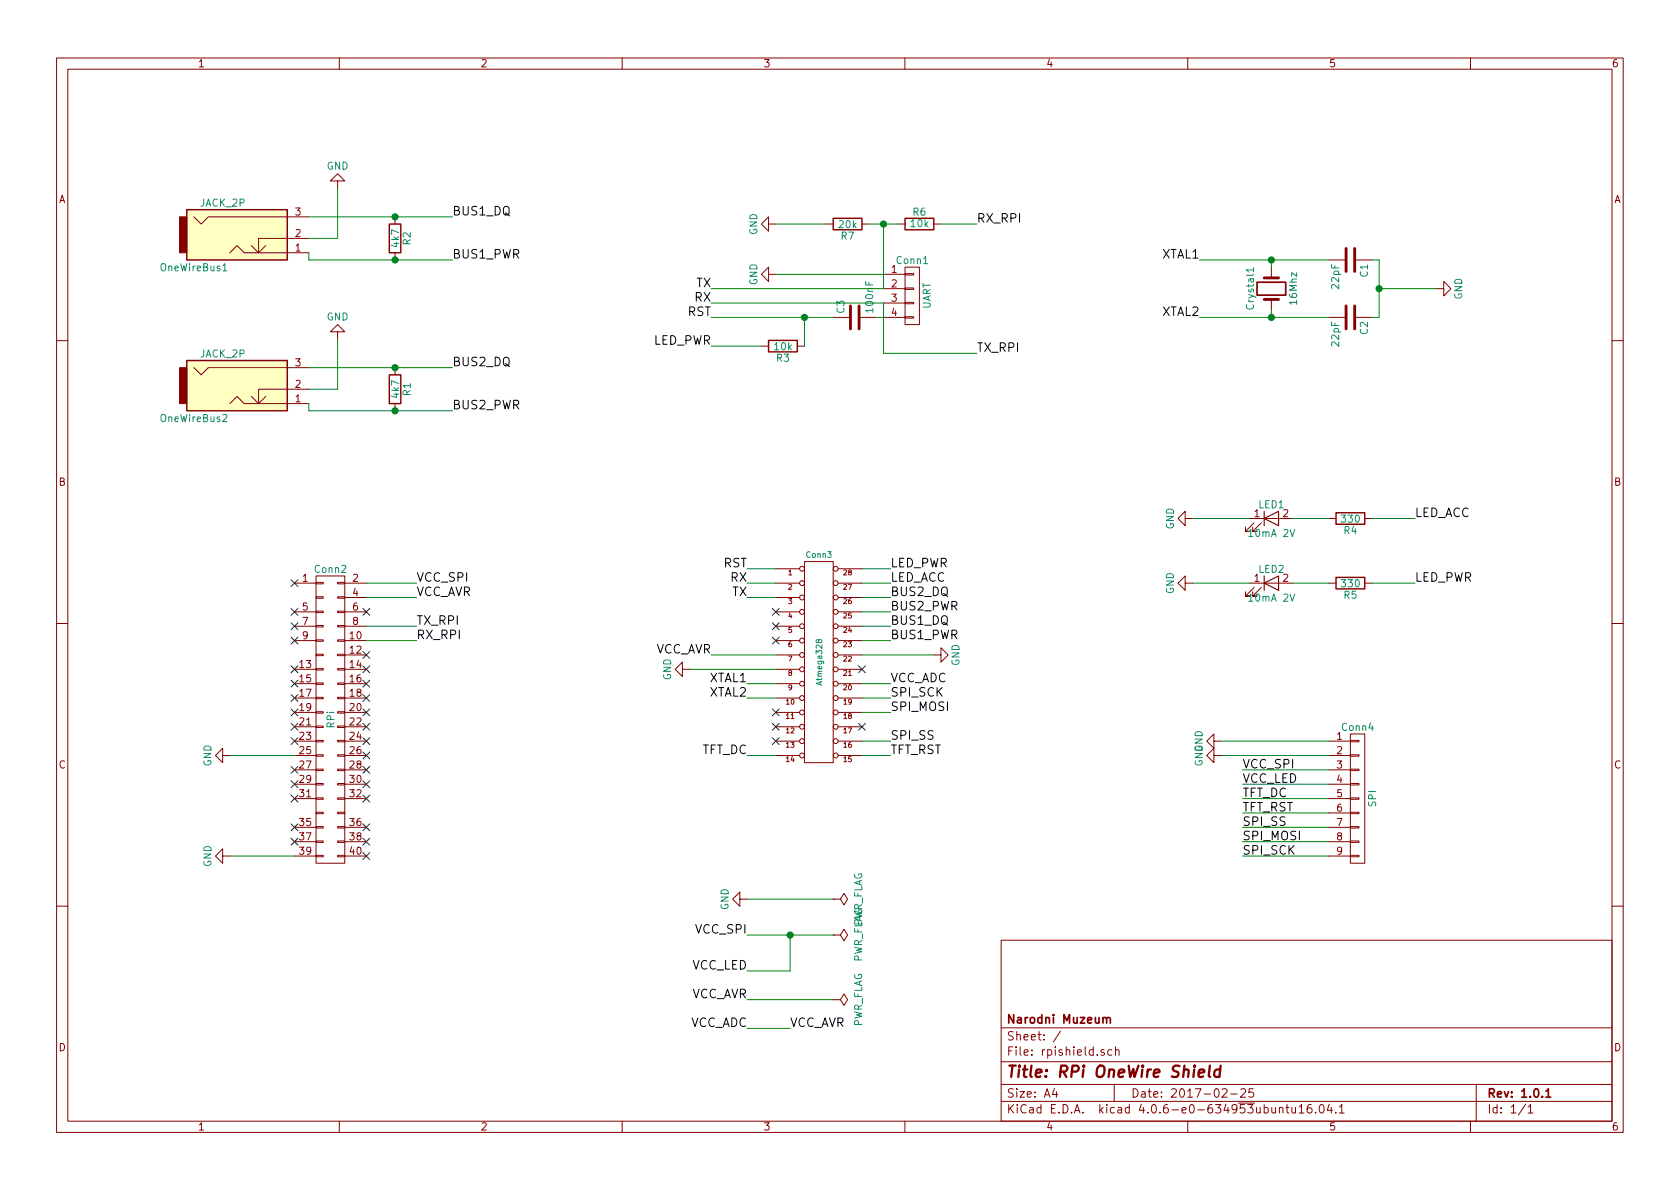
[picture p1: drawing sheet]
EESchema Schematic File Version 2
LIBS:power
LIBS:device
LIBS:transistors
LIBS:conn
LIBS:linear
LIBS:regul
LIBS:74xx
LIBS:cmos4000
LIBS:adc-dac
LIBS:memory
LIBS:xilinx
LIBS:microcontrollers
LIBS:dsp
LIBS:microchip
LIBS:analog_switches
LIBS:motorola
LIBS:texas
LIBS:intel
LIBS:audio
LIBS:interface
LIBS:digital-audio
LIBS:philips
LIBS:display
LIBS:cypress
LIBS:siliconi
LIBS:opto
LIBS:atmel
LIBS:contrib
LIBS:valves
LIBS:rpishield
LIBS:rpishield-cache
EELAYER 25 0
EELAYER END
$Descr A4 11693 8268
encoding utf-8
Sheet 1 1
Title "RPi OneWire Shield"
Date "2017-02-25"
Rev "1.0.1"
Comp "Narodni Muzeum"
Comment1 ""
Comment2 ""
Comment3 ""
Comment4 ""
$EndDescr
$Comp
L R R2
U 1 1
P 2750 1650
F 0 "R2" V 2830 1650 50  0000 C CNN
F 1 "4k7" V 2750 1650 50  0000 C CNN
F 2 "Discret:R3" V 2680 1650 50  0001 C CNN
F 3 "" H 2750 1650 50  0000 C CNN
	1    2750 1650
	1    0    0    -1  
$EndComp
$Comp
L R R3
U 1 1
P 5450 2400
F 0 "R3" V 5530 2400 50  0000 C CNN
F 1 "10k" V 5450 2400 50  0000 C CNN
F 2 "Discret:R3" V 5380 2400 50  0001 C CNN
F 3 "" H 5450 2400 50  0000 C CNN
	1    5450 2400
	0    1    1    0   
$EndComp
$Comp
L Crystal Crystal1
U 1 1
P 8850 2000
F 0 "Crystal1" H 8850 2150 50  0000 C CNN
F 1 "16Mhz" H 8850 1850 50  0000 C CNN
F 2 "Crystals:Resonator-2pin_w8.0mm_h3.5mm" H 8850 2000 50  0001 C CNN
F 3 "" H 8850 2000 50  0000 C CNN
	1    8850 2000
	0    -1   -1   0   
$EndComp
$Comp
L C C2
U 1 1
P 9400 2200
F 0 "C2" H 9425 2300 50  0000 L CNN
F 1 "22pF" H 9425 2100 50  0000 L CNN
F 2 "footprint:Custom_Disc_D3.0mm_W1.6mm_P2.50mm" H 9438 2050 50  0001 C CNN
F 3 "" H 9400 2200 50  0000 C CNN
	1    9400 2200
	0    1    1    0   
$EndComp
$Comp
L C C1
U 1 1
P 9400 1800
F 0 "C1" H 9425 1900 50  0000 L CNN
F 1 "22pF" H 9425 1700 50  0000 L CNN
F 2 "footprint:Custom_Disc_D3.0mm_W1.6mm_P2.50mm" H 9438 1650 50  0001 C CNN
F 3 "" H 9400 1800 50  0000 C CNN
	1    9400 1800
	0    1    1    0   
$EndComp
$Comp
L C C3
U 1 1
P 5950 2200
F 0 "C3" H 5975 2300 50  0000 L CNN
F 1 "100nF" H 5975 2100 50  0000 L CNN
F 2 "Capacitors_THT:C_Disc_D3.0mm_W1.6mm_P2.50mm" H 5988 2050 50  0001 C CNN
F 3 "" H 5950 2200 50  0000 C CNN
	1    5950 2200
	0    -1   -1   0   
$EndComp
$Comp
L JACK_2P OneWireBus1
U 1 1
P 1700 1650
F 0 "OneWireBus1" H 1350 1450 50  0000 C CNN
F 1 "JACK_2P" H 1550 1900 50  0000 C CNN
F 2 "Connectors:BARREL_JACK" H 1700 1650 50  0001 C CNN
F 3 "" H 1700 1650 50  0000 C CNN
	1    1700 1650
	1    0    0    -1  
$EndComp
$Comp
L LED LED1
U 1 1
P 8850 3600
F 0 "LED1" H 8850 3700 50  0000 C CNN
F 1 "10mA 2V" H 8850 3500 50  0000 C CNN
F 2 "LEDs:LED_D3.0mm_FlatTop" H 8850 3600 50  0001 C CNN
F 3 "" H 8850 3600 50  0000 C CNN
	1    8850 3600
	1    0    0    -1  
$EndComp
$Comp
L R R4
U 1 1
P 9400 3600
F 0 "R4" V 9480 3600 50  0000 C CNN
F 1 "330" V 9400 3600 50  0000 C CNN
F 2 "Discret:R3" V 9330 3600 50  0001 C CNN
F 3 "" H 9400 3600 50  0000 C CNN
	1    9400 3600
	0    1    1    0   
$EndComp
$Comp
L R R1
U 1 1
P 2750 2700
F 0 "R1" V 2830 2700 50  0000 C CNN
F 1 "4k7" V 2750 2700 50  0000 C CNN
F 2 "Discret:R3" V 2680 2700 50  0001 C CNN
F 3 "" H 2750 2700 50  0000 C CNN
	1    2750 2700
	1    0    0    -1  
$EndComp
$Comp
L JACK_2P OneWireBus2
U 1 1
P 1700 2700
F 0 "OneWireBus2" H 1350 2500 50  0000 C CNN
F 1 "JACK_2P" H 1550 2950 50  0000 C CNN
F 2 "Connectors:BARREL_JACK" H 1700 2700 50  0001 C CNN
F 3 "" H 1700 2700 50  0000 C CNN
	1    1700 2700
	1    0    0    -1  
$EndComp
$Comp
L LED LED2
U 1 1
P 8850 4050
F 0 "LED2" H 8850 4150 50  0000 C CNN
F 1 "10mA 2V" H 8850 3950 50  0000 C CNN
F 2 "LEDs:LED_D3.0mm_FlatTop" H 8850 4050 50  0001 C CNN
F 3 "" H 8850 4050 50  0000 C CNN
	1    8850 4050
	1    0    0    -1  
$EndComp
$Comp
L R R5
U 1 1
P 9400 4050
F 0 "R5" V 9480 4050 50  0000 C CNN
F 1 "330" V 9400 4050 50  0000 C CNN
F 2 "Discret:R3" V 9330 4050 50  0001 C CNN
F 3 "" H 9400 4050 50  0000 C CNN
	1    9400 4050
	0    1    1    0   
$EndComp
Text Label 8350 1800 2    60   ~ 0
XTAL1
Text Label 8350 2200 2    60   ~ 0
XTAL2
Text Label 9850 3600 0    60   ~ 0
LED_ACC
Text Label 9850 4050 0    60   ~ 0
LED_PWR
Text Label 3150 1500 0    60   ~ 0
BUS1_DQ
Text Label 3150 1800 0    60   ~ 0
BUS1_PWR
Text Label 3150 2550 0    60   ~ 0
BUS2_DQ
Text Label 3150 2850 0    60   ~ 0
BUS2_PWR
$Comp
L CONN_01X04 Conn1
U 1 1
P 6350 2050
F 0 "Conn1" H 6350 2300 50  0000 C CNN
F 1 "UART" V 6450 2050 50  0000 C CNN
F 2 "Socket_Strips:Socket_Strip_Straight_1x04_Pitch2.54mm" H 6350 2050 50  0001 C CNN
F 3 "" H 6350 2050 50  0000 C CNN
	1    6350 2050
	1    0    0    -1  
$EndComp
Text Label 4950 2400 2    60   ~ 0
LED_PWR
Text Label 4950 2100 2    60   ~ 0
RX
Text Label 4950 2000 2    60   ~ 0
TX
Text Label 6800 2450 0    60   ~ 0
TX_RPI
Text Label 6800 1550 0    60   ~ 0
RX_RPI
$Comp
L R R7
U 1 1
P 5900 1550
F 0 "R7" V 5980 1550 50  0000 C CNN
F 1 "20k" V 5900 1550 50  0000 C CNN
F 2 "footprint:Custom_R3" V 5830 1550 50  0001 C CNN
F 3 "" H 5900 1550 50  0000 C CNN
	1    5900 1550
	0    1    1    0   
$EndComp
$Comp
L R R6
U 1 1
P 6400 1550
F 0 "R6" V 6480 1550 50  0000 C CNN
F 1 "10k" V 6400 1550 50  0000 C CNN
F 2 "Discret:R3" V 6330 1550 50  0001 C CNN
F 3 "" H 6400 1550 50  0000 C CNN
	1    6400 1550
	0    -1   -1   0   
$EndComp
Text Label 5200 3950 2    60   ~ 0
RST
Text Label 5200 4050 2    60   ~ 0
RX
Text Label 5200 4150 2    60   ~ 0
TX
Text Label 5200 4750 2    60   ~ 0
XTAL1
Text Label 5200 4850 2    60   ~ 0
XTAL2
Text Label 6200 5150 0    60   ~ 0
SPI_SS
Text Label 4950 4550 2    60   ~ 0
VCC_AVR
NoConn ~ 6000 4650
NoConn ~ 5400 4250
NoConn ~ 5400 4350
NoConn ~ 5400 4450
NoConn ~ 5400 4950
NoConn ~ 5400 5050
NoConn ~ 5400 5150
Text Label 8650 5750 0    60   ~ 0
SPI_SS
Text Label 8650 5850 0    60   ~ 0
SPI_MOSI
Text Label 8650 5950 0    60   ~ 0
SPI_SCK
Text Label 8650 5350 0    60   ~ 0
VCC_SPI
Text Label 6200 3950 0    60   ~ 0
LED_PWR
Text Label 6200 4050 0    60   ~ 0
LED_ACC
Text Label 6200 4250 0    60   ~ 0
BUS2_PWR
Text Label 6200 4350 0    60   ~ 0
BUS1_DQ
Text Label 6200 4150 0    60   ~ 0
BUS2_DQ
Text Label 6200 4450 0    60   ~ 0
BUS1_PWR
Text Label 6200 4850 0    60   ~ 0
SPI_SCK
Text Label 4950 2200 2    60   ~ 0
RST
Text Label 2900 4450 0    60   ~ 0
RX_RPI
Text Label 2900 4350 0    60   ~ 0
TX_RPI
Text Label 2900 4150 0    60   ~ 0
VCC_AVR
Text Label 2900 4050 0    60   ~ 0
VCC_SPI
NoConn ~ 2050 4650
NoConn ~ 2050 4750
NoConn ~ 2050 4850
NoConn ~ 2050 4950
NoConn ~ 2050 5050
NoConn ~ 2050 5150
NoConn ~ 2050 5350
NoConn ~ 2050 5450
NoConn ~ 2050 5550
NoConn ~ 2050 5750
NoConn ~ 2050 5850
NoConn ~ 2550 5950
NoConn ~ 2550 5850
NoConn ~ 2550 5750
NoConn ~ 2550 5550
NoConn ~ 2550 5450
NoConn ~ 2550 5350
NoConn ~ 2550 5250
NoConn ~ 2550 5150
NoConn ~ 2550 5050
NoConn ~ 2550 4850
NoConn ~ 2550 4750
NoConn ~ 2550 4650
NoConn ~ 2550 4550
$Comp
L DIL28 Conn3
U 1 1
P 5700 4300
F 0 "Conn3" H 5700 4750 40  0000 C CNN
F 1 "Atmega328" V 5700 4000 40  0000 C CNN
F 2 "footprint:Custom_DIP-28_W7.62mm_Socket" H 5700 4750 60  0001 C CNN
F 3 "" H 5700 4750 60  0001 C CNN
	1    5700 4300
	1    0    0    -1  
$EndComp
$Comp
L CONN220 Conn2
U 1 1
P 2300 5000
F 0 "Conn2" H 2300 6050 50  0000 C CNN
F 1 "RPi" V 2300 5000 50  0000 C CNN
F 2 "footprint:Custom_Header_2x20_Pitch2.54mm" H 2300 4050 50  0001 C CNN
F 3 "" H 2300 4050 50  0000 C CNN
	1    2300 5000
	1    0    0    -1  
$EndComp
NoConn ~ 2550 4950
NoConn ~ 2550 4250
NoConn ~ 2050 4250
$Comp
L PWR_FLAG #FLG01
U 1 1
P 5800 6950
F 0 "#FLG01" H 5800 7045 50  0001 C CNN
F 1 "PWR_FLAG" H 5800 7130 50  0000 C CNN
F 2 "" H 5800 6950 50  0000 C CNN
F 3 "" H 5800 6950 50  0000 C CNN
	1    5800 6950
	0    1    1    0   
$EndComp
Text Label 5200 6950 2    60   ~ 0
VCC_AVR
Text Label 5200 6500 2    60   ~ 0
VCC_SPI
$Comp
L PWR_FLAG #FLG02
U 1 1
P 5800 6250
F 0 "#FLG02" H 5800 6345 50  0001 C CNN
F 1 "PWR_FLAG" H 5800 6430 50  0000 C CNN
F 2 "" H 5800 6250 50  0000 C CNN
F 3 "" H 5800 6250 50  0000 C CNN
	1    5800 6250
	0    1    1    0   
$EndComp
$Comp
L PWR_FLAG #FLG03
U 1 1
P 5800 6500
F 0 "#FLG03" H 5800 6595 50  0001 C CNN
F 1 "PWR_FLAG" H 5800 6680 50  0000 C CNN
F 2 "" H 5800 6500 50  0000 C CNN
F 3 "" H 5800 6500 50  0000 C CNN
	1    5800 6500
	0    1    1    0   
$EndComp
Wire Wire Line
	4950 2000 6150 2000
Wire Wire Line
	6150 2100 4950 2100
Wire Wire Line
	6150 2450 6800 2450
Wire Wire Line
	6150 2100 6150 2450
Wire Wire Line
	6150 2000 6150 1550
Wire Wire Line
	6150 1900 5400 1900
Wire Wire Line
	4950 2200 5600 2200
Wire Wire Line
	5600 2200 5800 2200
Wire Wire Line
	5600 2200 5600 2400
Connection ~ 5600 2200
Wire Wire Line
	4950 2400 5300 2400
Wire Wire Line
	6100 2200 6150 2200
Wire Wire Line
	6000 4850 6200 4850
Wire Wire Line
	9250 5950 8650 5950
Wire Wire Line
	9250 5850 8650 5850
Wire Wire Line
	9250 5750 8650 5750
Wire Wire Line
	9250 5650 8650 5650
Wire Wire Line
	6000 4450 6200 4450
Wire Wire Line
	6000 4150 6200 4150
Wire Wire Line
	6000 4350 6200 4350
Wire Wire Line
	6000 4250 6200 4250
Wire Wire Line
	6000 4050 6200 4050
Wire Wire Line
	6000 3950 6200 3950
Connection ~ 2750 2850
Wire Wire Line
	2150 2850 2750 2850
Wire Wire Line
	2750 2850 3150 2850
Connection ~ 2750 2550
Wire Wire Line
	2150 2550 2750 2550
Wire Wire Line
	2750 2550 3150 2550
Connection ~ 2750 1800
Wire Wire Line
	2150 1800 2750 1800
Wire Wire Line
	2750 1800 3150 1800
Connection ~ 2750 1500
Wire Wire Line
	2150 1500 2750 1500
Wire Wire Line
	2750 1500 3150 1500
Wire Wire Line
	8350 1800 8850 1800
Wire Wire Line
	8850 1800 9250 1800
Wire Wire Line
	9600 2200 9550 2200
Wire Wire Line
	9550 1800 9600 1800
Wire Wire Line
	6000 5150 6200 5150
Wire Wire Line
	5200 4850 5400 4850
Wire Wire Line
	5400 4750 5200 4750
Wire Wire Line
	4800 4650 5400 4650
Wire Wire Line
	4950 4550 5400 4550
Wire Wire Line
	5200 4150 5400 4150
Wire Wire Line
	5200 4050 5400 4050
Wire Wire Line
	5200 3950 5400 3950
Wire Wire Line
	2350 2700 2350 2350
Wire Wire Line
	2150 2800 2150 2850
Wire Wire Line
	2150 2700 2350 2700
Wire Wire Line
	2150 1750 2150 1800
Wire Wire Line
	2350 1650 2350 1300
Wire Wire Line
	2150 1650 2350 1650
Wire Wire Line
	6550 1550 6800 1550
Connection ~ 6150 1550
Wire Wire Line
	6050 1550 6150 1550
Wire Wire Line
	6150 1550 6250 1550
Wire Wire Line
	8850 1800 8850 1850
Connection ~ 8850 2200
Connection ~ 8850 1800
Wire Wire Line
	9600 1800 9600 2000
Wire Wire Line
	9600 2000 9600 2200
Wire Wire Line
	8700 4050 8300 4050
Wire Wire Line
	9250 4050 9000 4050
Wire Wire Line
	9850 4050 9550 4050
Wire Wire Line
	8700 3600 8300 3600
Wire Wire Line
	9250 3600 9000 3600
Wire Wire Line
	9850 3600 9550 3600
Wire Wire Line
	1600 5950 2050 5950
Wire Wire Line
	5750 1550 5400 1550
Wire Wire Line
	8350 2200 8850 2200
Wire Wire Line
	8850 2200 9250 2200
Wire Wire Line
	8850 2200 8850 2150
Connection ~ 9600 2000
Wire Wire Line
	10000 2000 9600 2000
Wire Wire Line
	2550 4350 2900 4350
Wire Wire Line
	2550 4450 2900 4450
Wire Wire Line
	5800 6250 5200 6250
Wire Wire Line
	5200 6500 5500 6500
Wire Wire Line
	5500 6500 5800 6500
$Comp
L GND #PWR04
U 1 1
P 5200 6250
F 0 "#PWR04" H 5200 6000 50  0001 C CNN
F 1 "GND" H 5200 6100 50  0000 C CNN
F 2 "" H 5200 6250 50  0000 C CNN
F 3 "" H 5200 6250 50  0000 C CNN
	1    5200 6250
	0    1    1    0   
$EndComp
$Comp
L GND #PWR05
U 1 1
P 1600 5950
F 0 "#PWR05" H 1600 5700 50  0001 C CNN
F 1 "GND" H 1600 5800 50  0000 C CNN
F 2 "" H 1600 5950 50  0000 C CNN
F 3 "" H 1600 5950 50  0000 C CNN
	1    1600 5950
	0    1    1    0   
$EndComp
$Comp
L GND #PWR06
U 1 1
P 2350 2350
F 0 "#PWR06" H 2350 2100 50  0001 C CNN
F 1 "GND" H 2350 2200 50  0000 C CNN
F 2 "" H 2350 2350 50  0000 C CNN
F 3 "" H 2350 2350 50  0000 C CNN
	1    2350 2350
	-1   0    0    1   
$EndComp
$Comp
L GND #PWR07
U 1 1
P 2350 1300
F 0 "#PWR07" H 2350 1050 50  0001 C CNN
F 1 "GND" H 2350 1150 50  0000 C CNN
F 2 "" H 2350 1300 50  0000 C CNN
F 3 "" H 2350 1300 50  0000 C CNN
	1    2350 1300
	-1   0    0    1   
$EndComp
$Comp
L GND #PWR08
U 1 1
P 5400 1550
F 0 "#PWR08" H 5400 1300 50  0001 C CNN
F 1 "GND" H 5400 1400 50  0000 C CNN
F 2 "" H 5400 1550 50  0000 C CNN
F 3 "" H 5400 1550 50  0000 C CNN
	1    5400 1550
	0    1    1    0   
$EndComp
$Comp
L GND #PWR09
U 1 1
P 10000 2000
F 0 "#PWR09" H 10000 1750 50  0001 C CNN
F 1 "GND" H 10000 1850 50  0000 C CNN
F 2 "" H 10000 2000 50  0000 C CNN
F 3 "" H 10000 2000 50  0000 C CNN
	1    10000 2000
	0    -1   -1   0   
$EndComp
$Comp
L GND #PWR010
U 1 1
P 8300 3600
F 0 "#PWR010" H 8300 3350 50  0001 C CNN
F 1 "GND" H 8300 3450 50  0000 C CNN
F 2 "" H 8300 3600 50  0000 C CNN
F 3 "" H 8300 3600 50  0000 C CNN
	1    8300 3600
	0    1    1    0   
$EndComp
$Comp
L GND #PWR011
U 1 1
P 8300 4050
F 0 "#PWR011" H 8300 3800 50  0001 C CNN
F 1 "GND" H 8300 3900 50  0000 C CNN
F 2 "" H 8300 4050 50  0000 C CNN
F 3 "" H 8300 4050 50  0000 C CNN
	1    8300 4050
	0    1    1    0   
$EndComp
$Comp
L GND #PWR012
U 1 1
P 4800 4650
F 0 "#PWR012" H 4800 4400 50  0001 C CNN
F 1 "GND" H 4800 4500 50  0000 C CNN
F 2 "" H 4800 4650 50  0000 C CNN
F 3 "" H 4800 4650 50  0000 C CNN
	1    4800 4650
	0    1    1    0   
$EndComp
$Comp
L GND #PWR013
U 1 1
P 8500 5150
F 0 "#PWR013" H 8500 4900 50  0001 C CNN
F 1 "GND" H 8500 5000 50  0000 C CNN
F 2 "" H 8500 5150 50  0000 C CNN
F 3 "" H 8500 5150 50  0000 C CNN
	1    8500 5150
	0    1    1    0   
$EndComp
Wire Wire Line
	5800 6950 5200 6950
NoConn ~ 2050 4350
NoConn ~ 2050 4450
Wire Wire Line
	2050 5250 1600 5250
Text Label 6200 4750 0    60   ~ 0
VCC_ADC
Wire Wire Line
	6000 4750 6200 4750
$Comp
L GND #PWR014
U 1 1
P 6500 4550
F 0 "#PWR014" H 6500 4300 50  0001 C CNN
F 1 "GND" H 6500 4400 50  0000 C CNN
F 2 "" H 6500 4550 50  0000 C CNN
F 3 "" H 6500 4550 50  0000 C CNN
	1    6500 4550
	0    -1   -1   0   
$EndComp
Wire Wire Line
	6000 4550 6500 4550
NoConn ~ 2050 4050
Wire Wire Line
	2550 4050 2900 4050
Wire Wire Line
	2550 4150 2900 4150
Text Label 5200 7150 2    60   ~ 0
VCC_ADC
Text Label 5500 7150 0    60   ~ 0
VCC_AVR
Wire Wire Line
	5200 7150 5500 7150
Text Label 5200 5250 2    60   ~ 0
TFT_DC
Text Label 6200 5250 0    60   ~ 0
TFT_RST
Wire Wire Line
	6000 5250 6200 5250
Wire Wire Line
	5400 5250 5200 5250
Text Label 8650 5650 0    60   ~ 0
TFT_RST
Text Label 8650 5550 0    60   ~ 0
TFT_DC
Wire Wire Line
	9250 5450 8650 5450
Wire Wire Line
	9250 5550 8650 5550
$Comp
L GND #PWR015
U 1 1
P 5400 1900
F 0 "#PWR015" H 5400 1650 50  0001 C CNN
F 1 "GND" H 5400 1750 50  0000 C CNN
F 2 "" H 5400 1900 50  0000 C CNN
F 3 "" H 5400 1900 50  0000 C CNN
	1    5400 1900
	0    1    1    0   
$EndComp
$Comp
L GND #PWR016
U 1 1
P 1600 5250
F 0 "#PWR016" H 1600 5000 50  0001 C CNN
F 1 "GND" H 1600 5100 50  0000 C CNN
F 2 "" H 1600 5250 50  0000 C CNN
F 3 "" H 1600 5250 50  0000 C CNN
	1    1600 5250
	0    1    1    0   
$EndComp
$Comp
L CONN_01X09 Conn4
U 1 1
P 9450 5550
F 0 "Conn4" H 9450 6050 50  0000 C CNN
F 1 "SPI" V 9550 5550 50  0000 C CNN
F 2 "Socket_Strips:Socket_Strip_Straight_1x09_Pitch2.54mm" H 9450 5550 50  0001 C CNN
F 3 "" H 9450 5550 50  0001 C CNN
	1    9450 5550
	1    0    0    -1  
$EndComp
Text Label 8650 5450 0    60   ~ 0
VCC_LED
Wire Wire Line
	8650 5350 9250 5350
Wire Wire Line
	8500 5250 9250 5250
Wire Wire Line
	8500 5150 9250 5150
Text Label 5200 6750 2    60   ~ 0
VCC_LED
Wire Wire Line
	5200 6750 5500 6750
Wire Wire Line
	5500 6750 5500 6500
Connection ~ 5500 6500
Wire Wire Line
	6000 4950 6200 4950
Text Label 6200 4950 0    60   ~ 0
SPI_MOSI
NoConn ~ 6000 5050
$Comp
L GND #PWR017
U 1 1
P 8500 5250
F 0 "#PWR017" H 8500 5000 50  0001 C CNN
F 1 "GND" H 8500 5100 50  0000 C CNN
F 2 "" H 8500 5250 50  0000 C CNN
F 3 "" H 8500 5250 50  0000 C CNN
	1    8500 5250
	0    1    1    0   
$EndComp
$EndSCHEMATC
